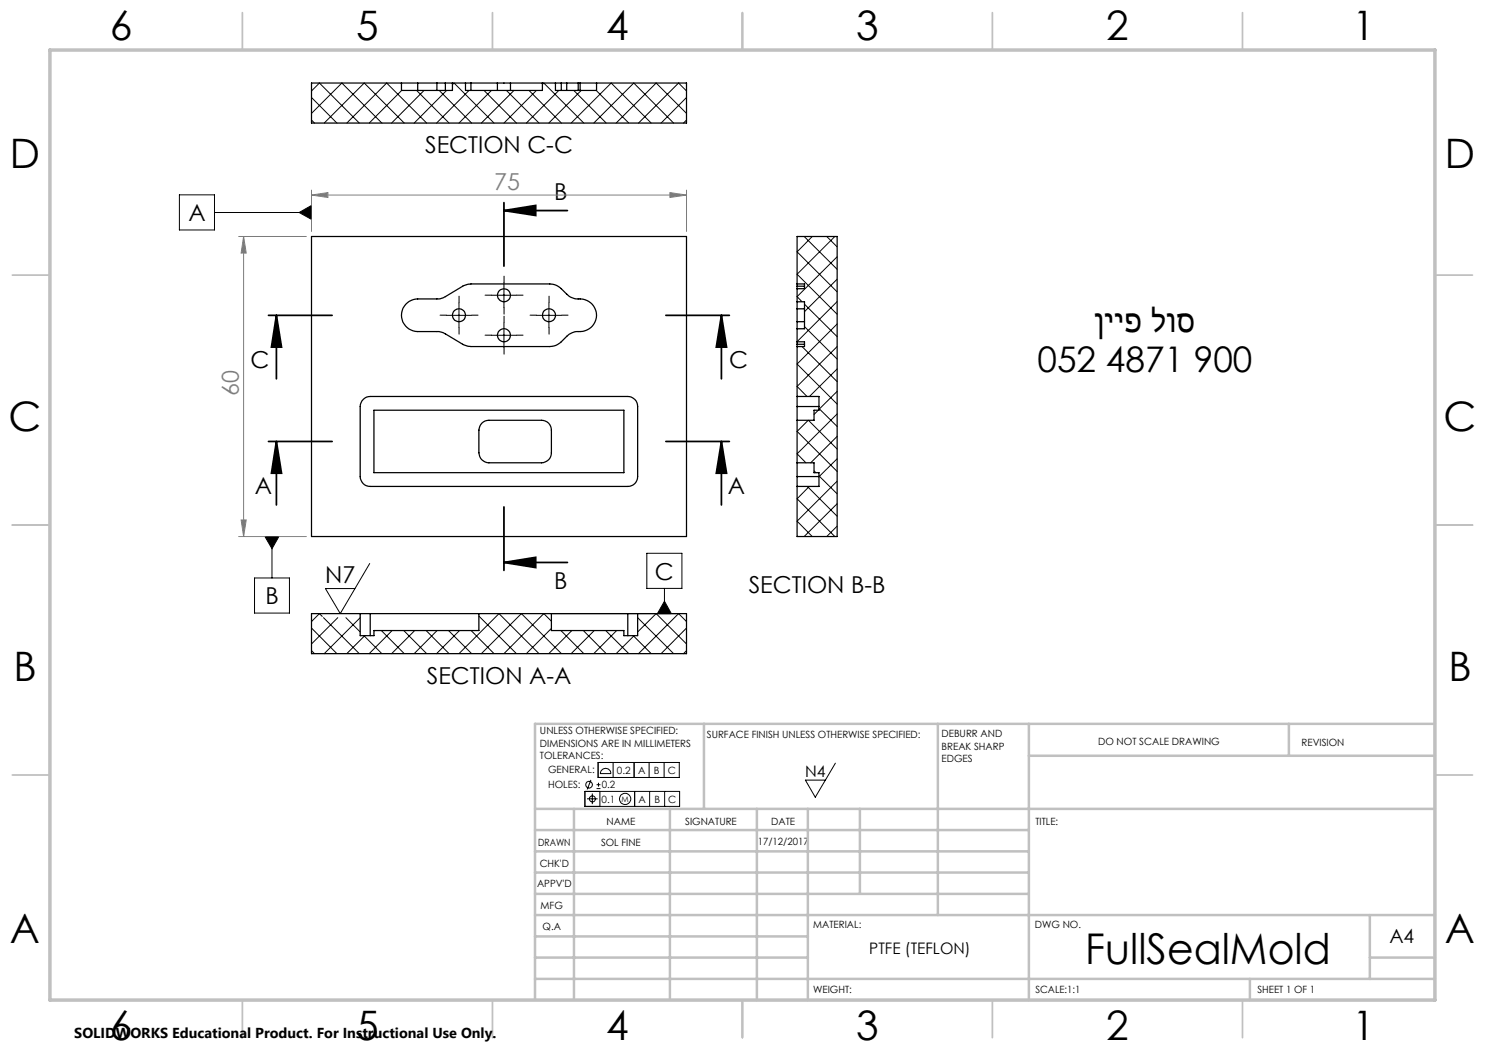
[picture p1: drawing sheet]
<svg xmlns="http://www.w3.org/2000/svg" width="297mm" height="210mm" viewBox="0 0 297 210" stroke-linecap="round" stroke-linejoin="round" font-family="sans-serif">
<g fill="none" stroke="#000" stroke-width=".2">
<path d="M35.9 39h7v7h-7zM42.9 42.5h19.4M59.8 42.5l2.5-1.4v2.8zM98.3 59h5M100.8 56.5v5.1M89.3 63.1h5M91.8 60.6v4.9M98.3 67.1h5M100.8 64.5v5.1M107.3 63.1h5M109.8 60.6v4.9M50.9 115.6h7v7h-7z"/>
<path d="M53 107.3h2.8l-1.4 2.4zM54.4 107.3v8.3M73.9 112.7l-5.8 10-3-5h5.9M129.4 110.7h7v7h-7zM132.9 117.7v5M110.3 122.7h25M132.9 120.3l1.4 2.4h-2.8zM117 158.3h18.9v3h-18.9zM117.4 159.8h2.1M118.2 156l-.8 1.9M118.5 158.7v2.1M119.3 157.7h.8"/>
<path d="M119.3 156.9h.8M119.6 152.5h16.3v3h-16.3zM119.7 156.6v.7M120 158.3v3M120.4 153.9a1.03 1.03 0 0 1 1.2-.1 1.03 1.03 0 0 1 .6 .9h-2.1zM122.6 152.5v3M126.8 152.5v3M126.9 158.3v3M129.8 152.5v3M129.9 158.3v3M132.8 152.5v3M132.9 158.3v3"/>
<path d="M167.1 152.6l-4 6.8-2-3.4h4"/>
<circle cx="117.8" cy="156.9" r=".67"/>
<circle cx="118.5" cy="159.8" r=".61"/>
<circle cx="125" cy="159.8" r="1.11"/>
</g>
<g fill="none" stroke="#000" stroke-width=".35">
<path d="M100.8 42.1l6.3-1v2zM100.8 42.1h12.7M100.8 40.5v12.7M53.7 63.1h12.7M55.3 63.1l1 6.3h-2zM55.3 63.1v12.7M133.2 63.1h12.7M144.3 63.1l1 6.3h-2zM144.3 63.1v12.7M53.7 88.3h12.7M55.3 88.3l1 6.3h-2zM55.3 88.3v12.7"/>
<path d="M133.2 88.3h12.7M144.3 88.3l1 6.3h-2zM144.3 88.3v12.7M100.8 112.5l6.3-1v2zM100.8 101.4v12.7M100.8 112.5h12.7"/>
</g>
<path d="M62.3 39l3.3-.5v1zM62.3 38v8.3M62.3 39h75M134 38.5l3.3 .5-3.3 .5zM137.3 38v8.3M47.7 47.3h13.6M48.7 47.3v60M48.7 47.3l.5 3.3h-1zM47.7 107.3h13.6M48.2 104h1l-.5 3.3z" fill="none" stroke="#808080" stroke-width=".2"/>
<g fill="none" stroke="#000" stroke-width=".2" stroke-dasharray="15.2 1.3 1.3 1.3">
<path d="M98.3 59h-1.3M100.8 56.5v-1.3M103.3 59h1.3M89.3 63h-1.3M91.8 60.5v-1.3M91.8 65.5v1.3M94.3 63h1.3M98.3 67h-1.3M100.8 61.5v1.3M100.8 64.5v-1.3M100.8 69.5v1.3M103.3 67h1.3"/>
<path d="M107.3 63h-1.3M109.8 60.5v-1.3M109.8 65.5v1.3M112.3 63h1.3"/>
</g>
<g fill="none" stroke="#c0c0c0" stroke-width=".35">
<path d="M48.5 2.5v7.5M98.5 2.5v7.5M148.5 2.5v7.5M198.5 2.5v7.5M248.5 2.5v7.5M2.5 55h7.5M287 55h7.5M2.5 105h7.5M287 105h7.5M2.5 155h7.5M287 155h7.5M48.5 200v7.5"/>
<path d="M98.5 200v7.5M148.5 200v7.5M198.5 200v7.5M248.5 200v7.5"/>
</g>
<g fill="none" stroke="#c0c0c0" stroke-width=".5">
<path d="M140.8 144.8v17M187.6 144.8v38.2M205.8 144.8v55.2M205.8 151.2h81.2M257.8 144.8v6.4M287 144.8h-180v55.2M107 161.8h180M107 178.8h98.8M107 174.5h98.8M107 170.3h98.8M107 166h98.8M114.8 161.8v38.2"/>
<path d="M134 161.8v38.2M151.4 161.8v38.2M161.6 161.8v38.2M172 161.8v17M107 195.8h180M107 191.5h54.6M107 187.3h54.6M107 183h180M250 195.8v4.2M274 191.5h13M274 183v12.8"/>
</g>
<path d="M10 10h277v190h-277z" fill="none" stroke="#c0c0c0" stroke-width=".7"/>
<g fill="#000">
<path d="M59.8 42.5l2.5-1.4v2.8zM53 107.3h2.8l-1.4 2.4zM132.9 120.3l1.4 2.4h-2.8z"/>
<path d="M144.3 88.3l1 6.3h-2zM55.3 88.3l1 6.3h-2zM100.8 42.1l6.3-1v2zM100.8 112.5l6.3-1v2zM144.3 63.1l1 6.3h-2zM55.3 63.1l1 6.3h-2z"/>
</g>
<g fill="#808080">
<path d="M62.3 39l3.3-.5v1zM134 38.5l3.3 .5-3.3 .5z"/>
<path d="M48.2 104h1l-.5 3.3zM48.7 47.3l.5 3.3h-1z"/>
</g>
<g fill="none" stroke="#000" stroke-width=".25">
<path d="M80.3 16.6h3.2M80.3 16.6h-18v8h75v-8h-18M80.3 16.6v1.5h10.2v-1.5M83.5 16.6h3.9M83.5 16.6v1.5M87.4 16.6h1.7M87.4 16.6v1.5M89.1 16.6h4M89.1 16.6v1.5M93.1 16.6h1.1M93.1 16.6v1.5h15.4v-1.5M94.2 16.6h5.3"/>
<path d="M94.2 16.6v1.5M99.5 16.6h2.6M99.5 16.6v1.5M102.1 16.6v1.5M102.1 16.6h9M111.1 16.6h1.2M111.1 16.6v1.5h8.2v-1.5M112.3 16.6h1M112.3 16.6v1.5M113.3 16.6h2.3M113.3 16.6v1.5M115.6 16.6h.4"/>
<path d="M115.6 16.6v1.5M116 16.6h3.3M116 16.6v1.5M62.3 47.3h75v60h-75zM159.4 56.8v.4M159.4 56.8h1.5v.9h-1.5M159.4 56.8v-9.5h8v60h-8v-10M159.4 57.2v3.2M159.4 57.2h1.5M72.6 79.9a1.78 1.78 0 0 1 1.4-.6h51.6a1.99 1.99 0 0 1 1.9 2v14a1.93 1.93 0 0 1-1.9 2h-51.6a1.99 1.99 0 0 1-2-2v-14l.2-.8zM81.4 60.6l.8-.5 .9-.3h5l1-.5 3.6-2.2 1.1-.3h16.2a3.3 3.3 0 0 1 2.3 .9l1 1.1a3.8 3.8 0 0 0 3.2 1 3.3 3.3 0 0 1 2.7 3.9 3.3 3.3 0 0 1-3.9 2.6l-1.5 .5-1.5 1.6a3.3 3.3 0 0 1-2.3 .9h-16.2l-1.1-.3-4.4-2.6-4.8-.1a3.2 3.2 0 0 1-3-2.1 3.2 3.2 0 0 1 .9-3.6zM159.4 68.9v.4"/>
<path d="M159.4 61.8v2.5M159.4 64.3v1.4M159.4 60.4v1.4M159.4 79.3v2M159.4 68.4h1.5v.9h-1.5M159.4 79.3h4.4v2.7h-1v2.1h-3.4M159.4 64.3h1.5M159.4 61.8h1.5M159.4 65.7v3.2M159.4 69.3v10M159.4 60.4h1.5v5.3h-1.5M159.4 68.9h1.5"/>
<path d="M74.8 82h50v12.5h-50zM96.4 84.6a1.91 1.91 0 0 1 1.4-.5h10.5a1.93 1.93 0 0 1 2 1.9v4.5a1.99 1.99 0 0 1-2 2.1h-10.5a2.05 2.05 0 0 1-2-2.1v-4.5l.2-.7zM159.4 95.3v2M159.4 92.6h3.4v1.9h1v2.8h-4.4M159.4 81.3v14M159.4 95.3h4.4M159.4 81.3h4.4M72 122.7h2M72 122.7v4.4h2.8v-1h21v-3.4M72 122.7h-9.7v8h75v-8h-9.8M74 122.7h51.6M74 122.7v4.4"/>
<path d="M110.3 122.7v3.4h14.5v1h2.7v-4.4M125.6 122.7h1.9M125.6 122.7v4.4"/>
<circle cx="100.8" cy="59.1" r="1.3"/>
<circle cx="91.8" cy="63" r="1.3"/>
<circle cx="100.8" cy="67" r="1.31"/>
<circle cx="109.8" cy="63" r="1.3"/>
</g>
<g fill="none" stroke="#000" stroke-width=".2">
<path d="M62.3 18.2l1.6-1.6 8 8M62.3 19.5l5.1 5.1M80.3 18.1l-6.5 6.5M83.3 18.1l6.5 6.5M84.8 18.1l-6.5 6.5M87.8 18.1l6.5 6.5M89.3 18.1l-6.5 6.5M90.5 16.9l.3-.3 8 8M93.8 18.1l-6.5 6.5M96.8 18.1l6.5 6.5M98.3 18.1l-6.5 6.5M101.3 18.1l6.5 6.5"/>
<path d="M102.8 18.1l-6.5 6.5M105.8 18.1l6.5 6.5M107.3 18.1l-6.5 6.5M108.5 16.9l.3-.3 8 8M111.8 18.1l-6.5 6.5M114.8 18.1l6.4 6.5M116.2 18.1l-6.5 6.5M119.2 18.1l6.6 6.5M137.3 18.2l-1.6-1.6-8 8M137.3 19.5l-5.1 5.1M62.3 22.7l6.1-6.1 8 8M62.3 24l.6 .6"/>
<path d="M64.8 24.6l8-8 8.1 8M69.4 24.6l7.9-8 8 8M114.2 24.6l8-8 8 8M118.7 24.6l8.1-8 7.9 8M137.3 22.7l-6.1-6.1-8 8M137.3 24l-.6 .6M160.8 47.3l6.6 6.6M162.5 47.3l-3.1 3.1 8 8M165.3 47.3l2.1 2.1M167 47.3l-7.6 7.5 8 8.1M167.4 51.4l-8 7.9 1 1.1M167.4 55.8l-6.5 6.5"/>
<path d="M160.4 69.3l7 7M160.9 65.3l6.5 6.5M160.9 60.8l6.5 6.5M167.4 60.3l-7.9 8.1M167.4 64.8l-8 8 8 8M167.4 69.3l-8 8 2 2M167.4 73.8l-5.5 5.5M167.4 78.3l-3.6 3.6M161.5 97.3l5.9 5.9M161.6 84.1l-2.2 2.2 8 8M161.7 84.1l5.7 5.7M161.9 97.3l-2.5 2.5 7.6 7.5"/>
<path d="M162.8 94.2l.4 .3M163.7 82l-.9 .9M163.8 95.2l3.6 3.6M163.8 81.7l3.6 3.6M167.4 82.8l-8 8 1.8 1.8M167.4 87.3l-5.3 5.3M167.4 91.7l-3.6 3.6M167.4 96.2l-8 8 3.1 3.1M167.4 100.7l-6.6 6.6M167.4 105.2l-2.1 2.1M62.3 130.1l.6 .6M62.3 125.6l5.1 5.1"/>
<path d="M64.5 123.3l-.6-.6-1.6 1.6M64.7 123.5l7.2 7.2M67.6 123.5l-5.3 5.3M69.2 123.5l2.8 2.9M72 123.5l-7.2 7.2M72.8 127.1l3.6 3.6M73 127.1l-3.6 3.6M76.3 126.1l4.6 4.6M78.4 126.1l-4.6 4.6M80.8 126.1l4.5 4.6M82.9 126.1l-4.6 4.6M85.2 126.1l4.6 4.6"/>
<path d="M87.4 126.1l-4.6 4.6M89.7 126.1l4.6 4.6M91.8 130.7l8-8 8 8M91.9 126.1l-4.6 4.6M94.2 126.1l4.6 4.6M95.8 123.2l7.5 7.5M96.3 130.7l8-8 8 8M110.3 124.2l-1.5-1.5-8 8M110.3 125.7l-5 5M112.2 126.1l4.6 4.6M114.4 126.1l-4.7 4.6M116.7 126.1l4.5 4.6"/>
<path d="M118.9 126.1l-4.7 4.6M121.1 126.1l4.7 4.6M123.3 126.1l-4.6 4.6M126.6 127.1l3.6 3.6M126.8 127.1l-3.6 3.6M127.5 126.4l3.7-3.7 6.1 6.1M127.5 123.5l7.2 7.2M137.3 124.3l-1.6-1.6-8 8M137.3 125.6l-5.1 5.1M137.3 130.1l-.6 .6"/>
</g>
<text font-size="8.5" x="217.1" y="192.7">FullSealMold</text>
<g font-size="8.1">
<text x="22" y="8">6</text>
<text x="71.2" y="8">5</text>
<text x="121.2" y="8">4</text>
<text x="171.3" y="8">3</text>
<text x="221.3" y="8">2</text>
<text x="270.5" y="8">1</text>
<text x="2" y="33.6">D</text>
<text x="289" y="33.6">D</text>
<text x="1.7" y="86.1">C</text>
<text x="288.7" y="86.1">C</text>
<text x="2.7" y="136.1">B</text>
<text x="289.7" y="136.1">B</text>
<text x="2" y="188.6">A</text>
<text x="289" y="188.6">A</text>
<text x="22" y="208">6</text>
<text x="71.2" y="208">5</text>
<text x="121.2" y="208">4</text>
<text x="171.3" y="208">3</text>
<text x="221.3" y="208">2</text>
<text x="270.5" y="208">1</text>
</g>
<g font-size="7.1">
<text x="218.9" y="66.4">ןייפ לוס</text>
<text x="207.5" y="74.4">052 4871 900</text>
</g>
<g font-size="4.7">
<text x="85" y="30.6">SECTION C-C</text>
<text x="110.9" y="40">B</text>
<text x="37.7" y="44.2">A</text>
<text x="50.1" y="73.6">C</text>
<text x="145.8" y="73.6">C</text>
<text x="50.9" y="98.9">A</text>
<text x="145.6" y="98.9">A</text>
<text x="65" y="116.7">N7</text>
<text x="110.9" y="117.8">B</text>
<text x="131" y="115.9">C</text>
<text x="149.7" y="118.5">SECTION B-B</text>
<text x="53.1" y="120.9">B</text>
<text x="85.4" y="136.8">SECTION A-A</text>
</g>
<g font-size="4.7" fill="#808080">
<text x="98.8" y="38">75</text>
<text x="47.7" y="79.2" transform="rotate(-90 47.7 79.2)">60</text>
</g>
<text font-size="3.9" x="277.9" y="188.5">A4</text>
<g font-size="3.2">
<text x="161.1" y="155.3">N4</text>
<text x="173.9" y="190.9">PTFE (TEFLON)</text>
</g>
<text font-size="2.9" x="14.9" y="207.6">SOLIDWORKS Educational Product. For Instructional Use Only.</text>
<g font-size="2">
<text x="108" y="146.9">UNLESS OTHERWISE SPECIFIED:</text>
<text x="108" y="149.4">DIMENSIONS ARE IN MILLIMETERS</text>
<text x="141.4" y="147.6">SURFACE FINISH UNLESS OTHERWISE SPECIFIED:</text>
<text x="188.3" y="147.5">DEBURR AND</text>
<text x="188.3" y="150">BREAK SHARP</text>
<text x="219.6" y="149">DO NOT SCALE DRAWING</text>
<text x="260.3" y="149.2">REVISION</text>
<text x="108" y="151.9">TOLERANCES:</text>
<text x="109.6" y="154.7">GENERAL:</text>
<text x="123.4" y="154.7">0.2</text>
<text x="127.6" y="154.7">A</text>
<text x="130.8" y="154.7">B</text>
<text x="133.5" y="154.7">C</text>
<text x="188.3" y="152.5">EDGES</text>
<text x="109.6" y="157.7">HOLES:</text>
<text x="120.3" y="160.5">0.1</text>
<text x="120.4" y="157.7">0.2</text>
<text x="127.7" y="160.5">A</text>
<text x="130.9" y="160.5">B</text>
<text x="133.6" y="160.5">C</text>
<text x="121.3" y="165">NAME</text>
<text x="137" y="164.9">SIGNATURE</text>
<text x="154.2" y="164.9">DATE</text>
<text x="207.1" y="164.9">TITLE:</text>
<text x="107.6" y="169.1">DRAWN</text>
<text x="107.9" y="173.3">CHK'D</text>
<text x="120.2" y="169.1">SOL FINE</text>
<text x="151.5" y="168.9">17/12/2017</text>
<text x="107.4" y="177.4">APPV'D</text>
<text x="108.1" y="181.8">MFG</text>
<text x="108.5" y="186">Q.A</text>
<text x="162.7" y="185.5">MATERIAL:</text>
<text x="207" y="185.5">DWG NO.</text>
<text x="162.6" y="198.5">WEIGHT:</text>
<text x="207.1" y="198.6">SCALE:1:1</text>
<text x="251.5" y="198.6">SHEET 1 OF 1</text>
</g>
<text font-size="1.6" x="124.3" y="160.3">M</text>
</svg>
